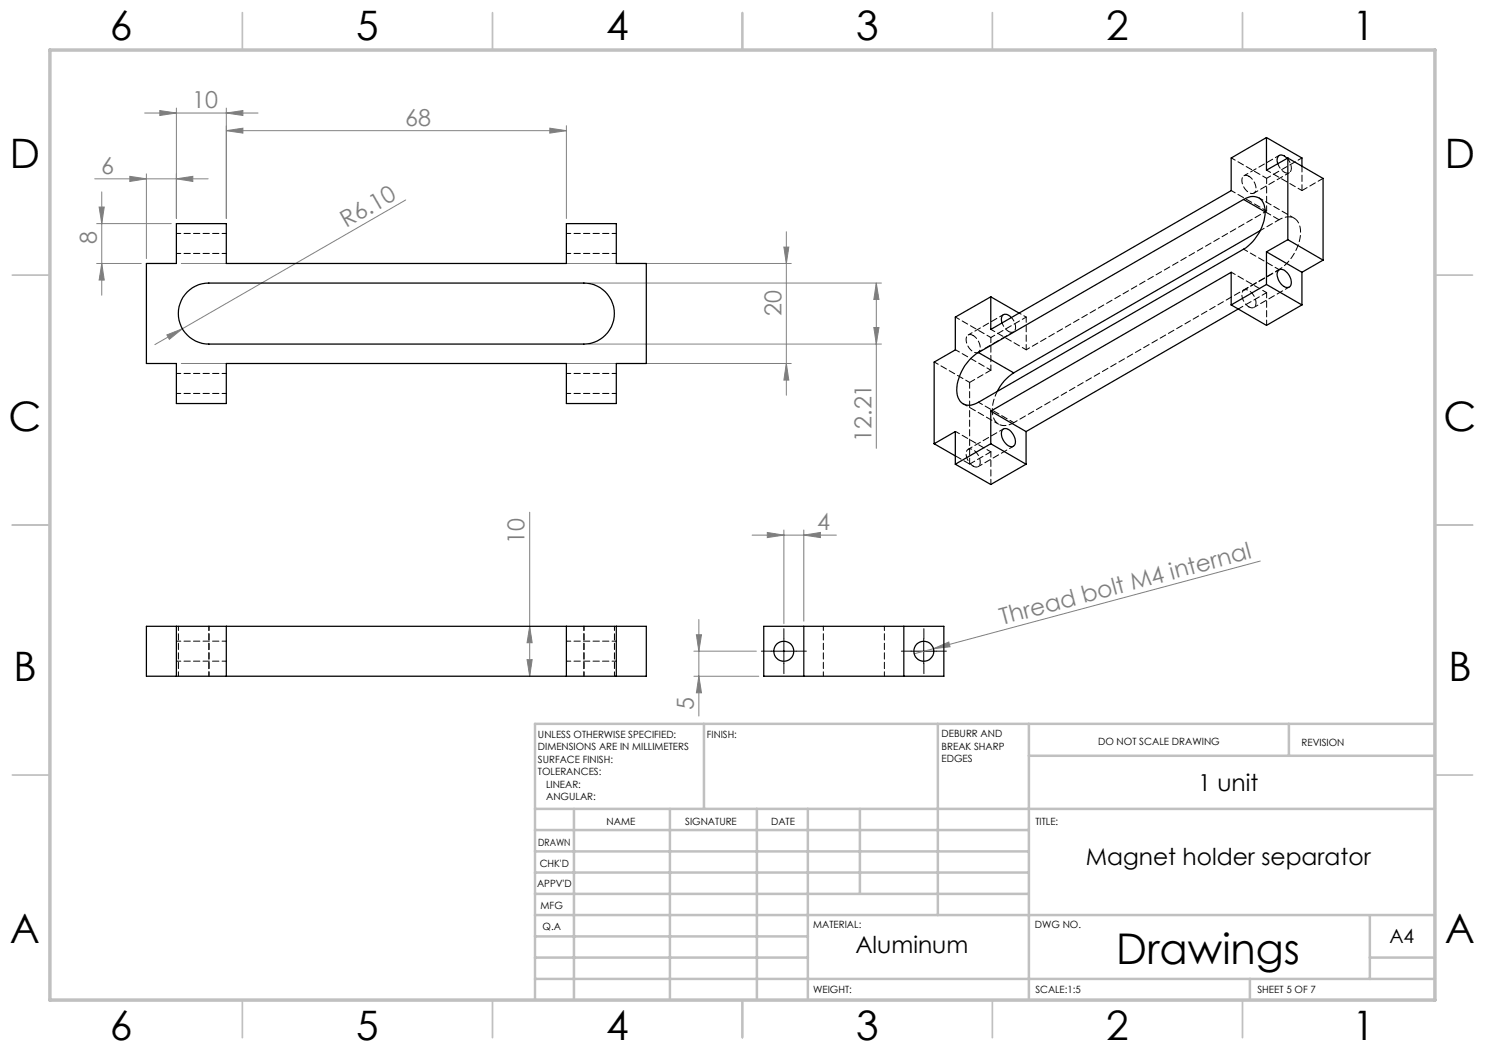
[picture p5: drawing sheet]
<svg xmlns="http://www.w3.org/2000/svg" width="297mm" height="210mm" viewBox="0 0 297 210" stroke-linecap="round" stroke-linejoin="round" font-family="sans-serif">
<g fill="none" stroke="#808080" stroke-width=".2">
<path d="M18.9 35.8h22.7M20.4 38.4v20.6M26 35.3l3.3 .5-3.3 .5zM28.9 22.6h22.7M29.3 34.8v16.9M32 22.1l3.3 .5-3.3 .5zM35.3 35.8l3.3-.5v1zM35.3 21.6v22.1M45.3 22.6l3.3-.5v1zM45.3 21.6v22.1M45.3 26.1l3.3-.5v1zM45.3 26.1h68"/>
<path d="M81.1 40l-44.6 25.7M110 25.6l3.3 .5-3.3 .5zM113.3 25.1v18.6M19.3 52.7h9M19.3 44.7h15M19.8 41.4h1l-.4 3.3zM20.4 52.7l.4 3.3h-1zM36.3 52.7h122M117.8 56.6h58.5M156.8 49.4h1l-.5 3.3zM157.3 46.3v32.7M175.3 56.6l.5 3.3h-1z"/>
<path d="M175.3 56.6v33.1M33.4 67l3.1-1.3-2.6 2.2zM36.3 72.7h122M36.5 65.7l-5.5 3.2M117.8 68.8h58.5M157.3 72.7l.5 3.3h-1zM174.8 65.5h1l-.5 3.3zM105.9 102.4v32.8M150.4 107h16.9M153.5 106.5l3.3 .5-3.3 .5zM156.8 106v18.7M160.8 107l3.3-.5v1z"/>
<path d="M160.8 106v18.2M252.1 112.2l-65.4 17.5M105.4 131.9h1l-.5 3.3zM105.9 125.3l.5 3.2h-1zM138.8 130.2h12.5M138.8 135.2h13M139.3 127h1l-.5 3.2zM139.8 135.2l.5 3.4h-1zM139.8 123.9v19.3M186.7 129.7l3.1-1.3 .2 1zM186.7 129.7l-3.9 1.1"/>
</g>
<path d="M154.3 130.2h-2M156.8 127.7v-2M156.8 132.7v2M159.3 130.2h2M182.3 130.2h-2M184.8 127.7v-2M184.8 132.7v2M187.3 130.2h2" fill="none" stroke="#000" stroke-width=".2" stroke-dasharray="15.2 1.3 1.3 1.3"/>
<path d="M154.3 130.2h4.9M156.8 127.8v4.9M182.2 130.2h5.1M184.7 127.8v4.9" fill="none" stroke="#000" stroke-width=".2"/>
<g fill="none" stroke="#c0c0c0" stroke-width=".35">
<path d="M48.5 2.5v7.5M98.5 2.5v7.5M148.5 2.5v7.5M198.5 2.5v7.5M248.5 2.5v7.5M2.5 55h7.5M287 55h7.5M2.5 105h7.5M287 105h7.5M2.5 155h7.5M287 155h7.5M48.5 200v7.5"/>
<path d="M98.5 200v7.5M148.5 200v7.5M198.5 200v7.5M248.5 200v7.5"/>
</g>
<g fill="none" stroke="#c0c0c0" stroke-width=".5">
<path d="M140.8 144.8v17M187.6 144.8v38.2M205.8 144.8v55.2M205.8 151.2h81.2M257.8 144.8v6.4M287 144.8h-180v55.2M107 161.8h180M107 178.8h98.8M107 174.5h98.8M107 170.3h98.8M107 166h98.8M114.8 161.8v38.2"/>
<path d="M134 161.8v38.2M151.4 161.8v38.2M161.6 161.8v38.2M172 161.8v17M107 195.8h180M107 191.5h54.6M107 187.3h54.6M107 183h180M250 195.8v4.2M274 191.5h13M274 183v12.8"/>
</g>
<path d="M10 10h277v190h-277z" fill="none" stroke="#c0c0c0" stroke-width=".7"/>
<g fill="#808080">
<path d="M186.7 129.7l3.1-1.3 .2 1z"/>
<path d="M33.4 67l3.1-1.3-2.6 2.2z"/>
<path d="M110 25.6l3.3 .5-3.3 .5zM45.3 26.1l3.3-.5v1zM35.3 35.8l3.3-.5v1zM26 35.3l3.3 .5-3.3 .5z"/>
<path d="M32 22.1l3.3 .5-3.3 .5zM45.3 22.6l3.3-.5v1zM153.5 106.5l3.3 .5-3.3 .5zM160.8 107l3.3-.5v1z"/>
<path d="M105.4 131.9h1l-.5 3.3zM105.9 125.3l.5 3.2h-1zM157.3 72.7l.5 3.3h-1zM156.8 49.4h1l-.5 3.3z"/>
<path d="M19.8 41.4h1l-.4 3.3zM20.4 52.7l.4 3.3h-1zM175.3 56.6l.5 3.3h-1zM174.8 65.5h1l-.5 3.3zM139.3 127h1l-.5 3.2zM139.8 135.2l.5 3.4h-1z"/>
</g>
<g fill="none" stroke="#000" stroke-width=".25">
<path d="M248.7 39.9a2.58 2.58 0 0 1 4.1 1 8.6 8.6 0 0 1-2.7 7.8l-.9 .9-53.5 30.9a2.58 2.58 0 0 1-4.1-1 8.2 8.2 0 0 1 2.2-7.4l1.9-1.6M248.7 39.9l-53 30.6M248.7 39.9l4.3 2.5M253.3 27.5v6.5l4.3-2.4M253.3 27.5l-7.1 4.1v6.5l-48 27.8v-6.5M253.3 27.5l7.1 4.1v1.6M257.4 31.7a1.26 1.26 0 0 0-1.7-.5l-.3 .8 .2 .8M257.6 31.6v16.3M257.6 31.6l7 4.1v16.3M35.3 44.7h10v8h68v-8h10v8h6v20h-6v8h-10v-8h-68v8h-10v-8h-6v-20h6zM37.5 58.4a6.1 6.1 0 0 1 4.3-1.8h75a6.1 6.1 0 0 1 6.1 6.1 6.1 6.1 0 0 1-6.1 6.1h-75a6.1 6.1 0 0 1-5.7-3.8 6.1 6.1 0 0 1 1.4-6.6zM198.2 59.4l-7.1 4v6.6l-4.3 2.4v16.4"/>
<path d="M198.2 59.4l5.6 3.2M252 46.1l-49.3 28.5M253.3 50.4v6.5M253.3 56.9l-7.1 4.1M253.3 56.9l7.1 4.1M253.3 50.4l7.1 4.1M255.7 54.1a1.37 1.37 0 0 1 1.9 .7 2.26 2.26 0 0 1 .4 2.5 1.36 1.36 0 0 1-2-.7 2.21 2.21 0 0 1-.3-2.5zM257.6 47.9l-4.3 2.5M257.6 47.9l7 4.1M260.4 54.5v6.5M264.6 52l-4.2 2.5M195.7 70.5l7 4.1"/>
<path d="M202.3 63.5a1.15 1.15 0 0 0-1.9-.2l-.1 .5 .1 .8M202.7 74.6a9.2 9.2 0 0 0-3.3 3.7M246.2 61v-6.5l-48 27.7M246.2 61l7.1 4.1 7.1-4.1M247.6 61.8l-42.4 24.5M186.8 88.8l4.3-2.5v6.5M186.8 88.8l4.3 2.4M191.1 92.8l7.1 4.1 7-4.1M198.2 82.2v6.6M198.2 88.8l-7.1 4M198.2 82.2l7 4.1M198.2 88.8l7 4"/>
<path d="M200.5 85.9a1.33 1.33 0 0 1 2 .7 2.21 2.21 0 0 1 .3 2.5 1.34 1.34 0 0 1-1.9-.7 2.26 2.26 0 0 1-.4-2.5zM205.2 86.3v6.5M29.3 125.3h100v9.9h-100zM35.3 125.3v9.9M45.3 125.3v9.9M113.3 125.3v9.9M123.3 125.3v9.9M152.8 125.3h36v9.9h-36zM160.8 125.3v9.9M180.8 125.3v9.9"/>
<circle cx="156.8" cy="130.3" r="2"/>
<circle cx="184.8" cy="130.3" r="2"/>
</g>
<g fill="none" stroke="#000" stroke-width=".2" stroke-dasharray="1.3 .6" stroke-dashoffset=".4">
<path d="M249.8 35.3a.92 .92 0 0 0-1.2 0 .92 .92 0 0 0-.2 1.1 2.54 2.54 0 0 0 2.2 2.3 1.36 1.36 0 0 0 .4-2l-.7-1-.5-.4M250.8 38.6l7.1-4.1M253.3 34l7.1 4.1M253.3 35.7l-7-4.1M255.9 31.1l-7.1 4.1M260.4 31.6l-7.1 4.1M35.3 50.7h10M45.3 46.7h-10M113.3 50.7h10M123.3 46.7h-10M253.3 58.5l-7-4.1M253.3 42.2l-7-4.1"/>
<path d="M255.8 53.9l-7.1-4.1M255.8 43.9l-3.7 2.2M255.9 53.9l-7.1 4.1M258.9 43.6l-7.1-4M35.3 78.7h10M45.3 74.7h-10M113.3 78.7h10M123.3 74.7h-10M186.9 72.4l7 4.1M194.6 67.1a.92 .92 0 0 0-1.1 0 .92 .92 0 0 0-.3 1.1 2.54 2.54 0 0 0 2.2 2.3 1.36 1.36 0 0 0 .4-2l-.6-1-.6-.4M195.6 70.5l7.1-4.1M198.2 65.9l7 4.1"/>
<path d="M198.2 67.5l-7.1-4.1M198.2 74l-7.1-4M200.7 62.9l-7.1 4.1M202.3 63.5a2.12 2.12 0 0 1 .4 2.9l-.5 .1-.5-.2M205.2 63.4l-7 4.1M249.8 61.4a.92 .92 0 0 0 1.2 0 .92 .92 0 0 0 .2-1.2 2.54 2.54 0 0 0-2.2-2.3 1.36 1.36 0 0 0-.4 2.1l.6 .9 .6 .5M250.8 61.5l7.1-4.1M192.6 80.8l7.1 4M194.6 93.2a.92 .92 0 0 0 1.2 0 .92 .92 0 0 0 .2-1.1 2.54 2.54 0 0 0-2.2-2.3 1.36 1.36 0 0 0-.3 2l.6 1 .5 .4M195.6 93.3l7.1-4.1M198.2 90.4l-7.1-4.1M200.7 85.8l-7.1 4.1"/>
<path d="M202.8 84.5l-7.1-4.1M35.3 132.2h10M35.7 125.2v10M41.8 135.2v-10M45.3 128.2h-10M113.3 132.2h10M116.8 135.2v-10M122.9 135.2v-10M123.3 128.2h-10M164.7 135.2v-10M176.9 135.2v-10"/>
</g>
<path d="M253.3 35.7v6.5M198.2 67.5v6.5M199.4 78.3a6.1 6.1 0 0 0-.3 6 2.65 2.65 0 0 0 3.7 .2M205.2 63.4v6.6M247.7 61.8l5.6-3.3M253.3 65.1v-6.6M198.2 96.9v-6.5" fill="none" stroke="#000" stroke-width=".2" stroke-dasharray="1.3 .6" stroke-dashoffset=".2"/>
<path d="M255.8 53.9a9.1 9.1 0 0 0 4.2-8.5 2.42 2.42 0 0 0-3.7-1.7l-.5 .2" fill="none" stroke="#000" stroke-width=".2" stroke-dasharray="1.3 .6" stroke-dashoffset=".6"/>
<path d="M201.7 66.3l-.8-.8-.5-.9M205.2 70l48.1-27.8M202.8 84.5l53-30.6" fill="none" stroke="#000" stroke-width=".2" stroke-dasharray="1.3 .6" stroke-dashoffset=".5"/>
<path d="M260.4 38.1l4.2-2.4M260.4 33.2v4.9M193.9 76.5l4.3-2.5M193.9 92.8l4.3-2.4M193.9 92.8v-16.3" fill="none" stroke="#000" stroke-width=".2" stroke-dasharray="1.3 .6" stroke-dashoffset=".1"/>
<path d="M255.6 32.7a2.12 2.12 0 0 0 2.3 1.8 2.12 2.12 0 0 0-.5-2.8" fill="none" stroke="#000" stroke-width=".2" stroke-dasharray="1.3 .6" stroke-dashoffset=".3"/>
<path d="M255.8 43.9l-2.8-1.5M191.1 91.2l2.8 1.6" fill="none" stroke="#000" stroke-width=".2" stroke-dasharray="1.3 .6"/>
<path d="M203.8 62.6l1.4 .8" fill="none" stroke="#000" stroke-width=".2" stroke-dasharray="1.3 .6" stroke-dashoffset=".8"/>
<text font-size="8.5" x="223.3" y="192.7">Drawings</text>
<g font-size="8.1">
<text x="22" y="8">6</text>
<text x="71.2" y="8">5</text>
<text x="121.2" y="8">4</text>
<text x="171.3" y="8">3</text>
<text x="221.3" y="8">2</text>
<text x="270.5" y="8">1</text>
<text x="2" y="33.6">D</text>
<text x="289" y="33.6">D</text>
<text x="1.7" y="86.1">C</text>
<text x="288.7" y="86.1">C</text>
<text x="2.7" y="136.1">B</text>
<text x="289.7" y="136.1">B</text>
<text x="2" y="188.6">A</text>
<text x="289" y="188.6">A</text>
<text x="22" y="208">6</text>
<text x="71.2" y="208">5</text>
<text x="121.2" y="208">4</text>
<text x="171.3" y="208">3</text>
<text x="221.3" y="208">2</text>
<text x="270.5" y="208">1</text>
</g>
<g font-size="4.7" fill="#808080">
<text x="38.5" y="21.6">10</text>
<text x="81" y="25.1">68</text>
<text x="20.2" y="34.7">6</text>
<text x="69.2" y="45.7" transform="rotate(-30 69.2 45.7)">R6.10</text>
<text x="19.3" y="48.8" transform="rotate(-90 19.3 48.8)">8</text>
<text x="156.3" y="63.3" transform="rotate(-90 156.3 63.3)">20</text>
<text x="174.3" y="88.4" transform="rotate(-90 174.3 88.4)">12.21</text>
<text x="163.4" y="106">4</text>
<text x="104.9" y="108.9" transform="rotate(-90 104.9 108.9)">10</text>
<text x="200.4" y="125" transform="rotate(-15 200.4 125)">Thread bolt M4 internal</text>
<text x="138.8" y="141.9" transform="rotate(-90 138.8 141.9)">5</text>
</g>
<g font-size="4.7">
<text x="239.6" y="158.2">1 unit</text>
<text x="217.2" y="173.1">Magnet holder separator</text>
<text x="171.1" y="190.7">Aluminum</text>
</g>
<text font-size="3.9" x="277.9" y="188.5">A4</text>
<g font-size="2">
<text x="107.6" y="147.6">UNLESS OTHERWISE SPECIFIED:</text>
<text x="141.4" y="147.6">FINISH:</text>
<text x="188.3" y="147.5">DEBURR AND</text>
<text x="188.3" y="150">BREAK SHARP</text>
<text x="219.6" y="149">DO NOT SCALE DRAWING</text>
<text x="260.3" y="149.2">REVISION</text>
<text x="107.6" y="150.1">DIMENSIONS ARE IN MILLIMETERS</text>
<text x="107.6" y="152.6">SURFACE FINISH:</text>
<text x="107.6" y="155.1">TOLERANCES:</text>
<text x="188.3" y="152.5">EDGES</text>
<text x="109.2" y="157.6">LINEAR:</text>
<text x="109.2" y="160.1">ANGULAR:</text>
<text x="121.3" y="165">NAME</text>
<text x="137" y="164.9">SIGNATURE</text>
<text x="154.2" y="164.9">DATE</text>
<text x="207.1" y="164.9">TITLE:</text>
<text x="107.6" y="169.1">DRAWN</text>
<text x="107.9" y="173.3">CHK'D</text>
<text x="107.4" y="177.4">APPV'D</text>
<text x="108.1" y="181.8">MFG</text>
<text x="108.5" y="186">Q.A</text>
<text x="162.6" y="185.5">MATERIAL:</text>
<text x="207" y="185.5">DWG NO.</text>
<text x="162.6" y="198.5">WEIGHT:</text>
<text x="207.1" y="198.6">SCALE:1:5</text>
<text x="251.5" y="198.6">SHEET 5 OF 7</text>
</g>
</svg>
